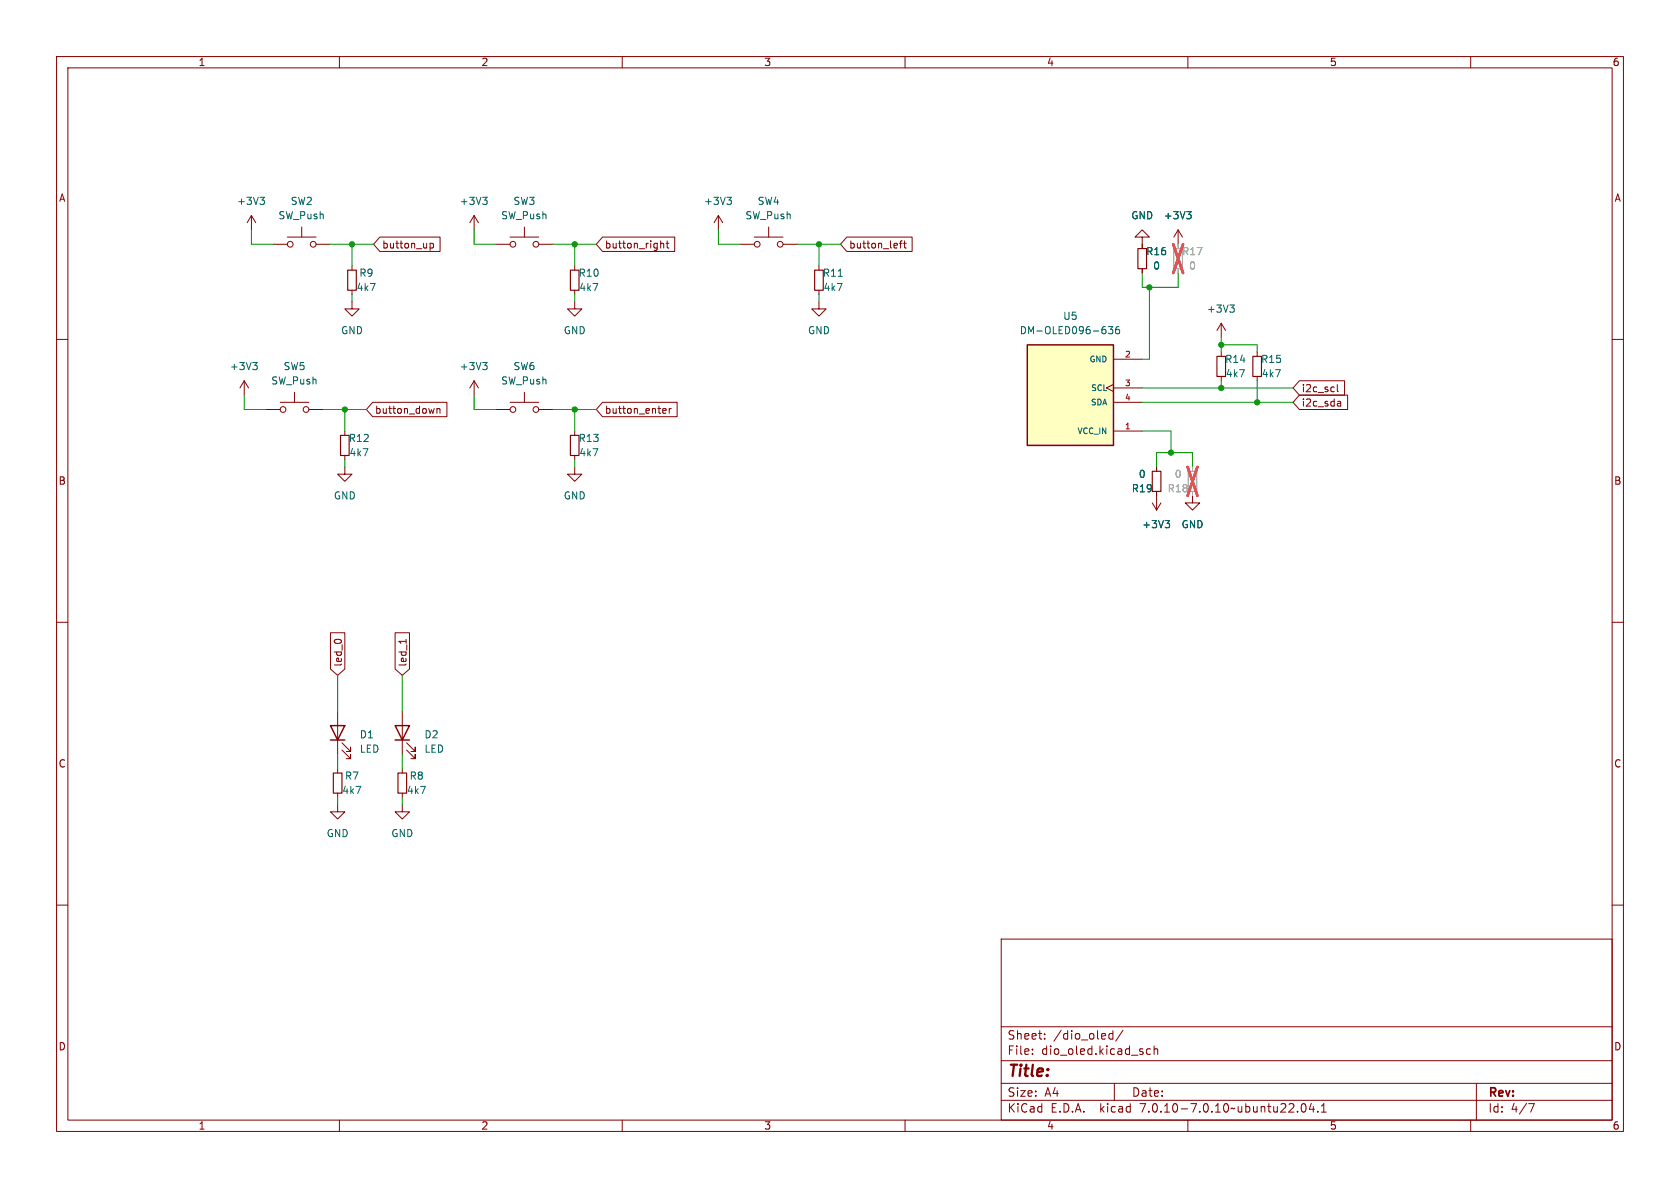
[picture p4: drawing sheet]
<svg xmlns="http://www.w3.org/2000/svg" width="297mm" height="210mm" viewBox="0 0 297 210" stroke-linecap="round" stroke-linejoin="round" font-family="sans-serif">
<g fill="none" stroke="#840000" stroke-width=".18">
<path d="M10 10h277v190h-277zM12 12h273v186h-273zM60 10v2M110 10v2M160 10v2M210 10v2M260 10v2M44.4 38.1l-.7 1.3M44.4 38.1v2.5M44.4 38.1l.8 1.3M83.8 38.1v2.5M83.8 38.1l-.7 1.3"/>
<path d="M83.8 38.1l.8 1.3M127 38.1l-.8 1.3M127 38.1v2.5M127 38.1l.8 1.3M10 60h2M48.3 43.2h2.5M50.8 41.9h5.1M53.3 40.1v1.8M55.9 43.2h2.5M62.2 53.3v1.3h1.3l-1.3 1.3-1.2-1.3h1.2M62.2 47v.8M62.2 51.3v.8"/>
<path d="M67.2 41.9h10.6v2.6h-10.6l-1.2-1.3zM76 43.1l.4-.1 .2 .2-.1 .6h-.5M76 43v1.3M87.6 43.2h2.6M90.2 41.9h5M92.7 40.1v1.8M95.2 43.2h2.6M101.6 53.3v1.3h1.3l-1.3 1.3-1.3-1.3h1.3M101.6 47v.8M101.6 51.3v.8M106.5 41.9h12.8v2.6h-12.8l-1.1-1.3zM116.8 43.1l.2-.1 .3 .1v.8"/>
<path d="M116.8 42.6v1.3M117.8 43h.4M117.9 42.6v1.1l.3 .2M130.8 43.2h2.5M133.3 41.9h5.1M135.9 40.1v1.8M138.4 43.2h2.6M144.8 53.3v1.3h1.2l-1.2 1.3-1.3-1.3h1.3M144.8 47v.8M144.8 51.3v.8M149.7 41.9h11.6v2.6h-11.6l-1.1-1.3zM159 43h.5"/>
<path d="M159.5 42.6l-.3 .2v1.1M159.7 43h.5M159.9 42.6v1.1l.3 .2M201.9 41.9h1.3l-1.3-1.3-1.2 1.3h1.2v2M201.9 47.5v.8M208.3 40.6l-.8 1.3M208.3 40.6v2.6M208.3 40.6l.7 1.3M215.9 57.2l-.8 1.2M215.9 57.2v2.5M215.9 57.2l.8 1.2M285 60h2"/>
<path d="M43.2 67.3l-.8 1.3M43.2 67.3v2.6M43.2 67.3l.7 1.3M47 72.4h2.5M49.5 71.1h5.1M52.1 69.3v1.8M54.6 72.4h2.5M61 76.2v.8M65.9 71.1h13.1v2.6h-13.1l-1.1-1.3zM77.2 72.3l.2-.1 .3 .1 .1 .8M77.2 72.2v.9M83.8 67.3l-.7 1.3"/>
<path d="M83.8 67.3v2.6M83.8 67.3l.8 1.3M87.6 72.4h2.6M90.2 71.1h5M92.7 69.3v1.8M95.2 72.4h2.6M101.6 76.2v.8M106.5 71.1h13.2v2.6h-13.2l-1.1-1.3zM117.3 72.2l.4 .1 .1 .2-.6 .1M117.7 73l-.4 .1M118.3 72.2v.9M118.7 72.2l-.4 .3"/>
<path d="M196.8 67.9l-1.2 .7 1.2 .6M196.8 71.1h5.1M196.8 76.2h5.1M196.8 63.5h5.1M196.8 68.6h5.1M215.9 62.2v.8M215.9 66.5v.8M222.2 62.2v.8M222.2 66.5v.8M229.7 67.3h8v2.6h-8l-1.1-1.3zM229.7 69.8h8.5v2.6h-8.5l-1.1-1.3zM236.4 68v1.1l.2 .2"/>
<path d="M236.6 70.9h.2l.2 .2v.7M237 71.7l-.4 .1M237 71.2l-.4 .1M61 82.6v1.2h1.2l-1.2 1.3-1.3-1.3h1.3M61 80.5v.8M101.6 82.6v1.2h1.3l-1.3 1.3-1.3-1.3h1.3M101.6 80.5v.8M203.7 88.9l.8 1.3M204.5 82.6v.7M204.5 86.9v3.3M205.2 88.9l-.7 1.3M210.8 87.6v1.3h1.3l-1.3 1.3-1.3-1.3h1.3"/>
<path d="M10 110h2M58.4 111.9h2.6v6.4l-1.3 1.1-1.3-1.1zM59.3 113.1h.8M69.8 111.9h2.6v6.4l-1.3 1.1-1.3-1.1zM71.8 113v.7M285 110h2M59.7 125.7v7.7M59.7 135.9v.8M60.5 132.6l1.5 1.5v-.7v.7h-.8M60.5 131.3l1.5 1.5v-.7v.7h-.8M71.1 125.7v7.7M71.1 135.9v.8"/>
<path d="M71.9 132.6l1.5 1.5v-.7v.7h-.8M71.9 131.3l1.5 1.5v-.7v.7h-.8M10 160h2M59.7 142.2v1.3h1.3l-1.3 1.3-1.3-1.3h1.3M59.7 140.2v.8M71.1 142.2v1.3h1.3l-1.3 1.3-1.3-1.3h1.3M71.1 140.2v.8M285 160h2M177 166h108v32h-108zM60 198v2M110 198v2M160 198v2"/>
<path d="M177 194.5h108M177 191.5h108M177 187.5h108M177 181.5h108M182.5 186.3v.1M182.5 185.5v.1M184.7 183.6v.1M184.7 182.8v.1M196 183.4l.3 .3 .4-.1M196.7 182.2v1.5M196.7 182.8l-.4-.1-.3 .3M197 191.5v3"/>
<path d="M198.5 182.1l-1.3 2M203.4 185.5l-.4-.1-.3 .3v.4l.1 .2h.6M204 185.5l.2-.1 .4 .1 .1 .9M204 184.9v1.5M210 198v2M229.4 196.5v.1M230.2 195.2l.2-.1a.81 .81 0 0 1 .6 .6 .81 .81 0 0 1-.3 .8l-.2 .1a.81 .81 0 0 1-.3-1.4zM231.8 195l-.3 1.1h.9M232.2 195.6v1M233 196.5v.1M233.6 196.6h.9M233.6 195.5l.4-.4v1.5"/>
<path d="M260 198v2M261 191.5v6.5M270.2 195.1h1l-.6 1.5"/>
<circle cx="51.3" cy="43.2" r=".51"/>
<circle cx="55.4" cy="43.2" r=".51"/>
<circle cx="90.7" cy="43.2" r=".51"/>
<circle cx="94.7" cy="43.2" r=".51"/>
<circle cx="133.9" cy="43.2" r=".51"/>
<circle cx="137.9" cy="43.2" r=".51"/>
<circle cx="50" cy="72.4" r=".51"/>
<circle cx="54.1" cy="72.4" r=".51"/>
<circle cx="90.7" cy="72.4" r=".51"/>
<circle cx="94.7" cy="72.4" r=".51"/>
</g>
<g fill="none" stroke="#006464" stroke-width=".18">
<path d="M46 34.9h.7l-.4 .5M46.5 35.4l.2 .2v.3l-.2 .2M85.3 34.9h.8l-.4 .5M85.9 35.4l.2 .2v.3l-.2 .2M128.5 34.9h.8l-.4 .5M129.1 35.4l.2 .2v.3l-.2 .2M209.8 37.4h.8l-.4 .5M210.3 37.9l.3 .2v.3l-.3 .3M148.2 48.8h.7M195.2 57.7h.2M195.3 58.2l.2 .3v.3l-.2 .2M195.9 57.7h.8l-.4 .5 .4 .1v.6l-.2 .1-.6-.1"/>
<path d="M197.8 57.7l-.3 .1a.85 .85 0 0 0 0 1.2l.4-.1v-.4l-.2-.3-.4 .1-.1 .2M217.4 53.9h.8l-.4 .5M218 54.4l.2 .2v.3l-.2 .3M44.7 64.1h.8l-.4 .5M45.2 64.6l.3 .2v.3l-.3 .2M85.3 64.1h.8l-.4 .5M85.9 64.6l.2 .2v.3l-.2 .2M206 92h.8l-.5 .5M206.5 92.5l.3 .2v.3l-.3 .3"/>
</g>
<path d="M207.5 43.9h1.5v3.6h-1.5zM210.1 83.3h1.5v3.6h-1.5z" fill="none" stroke="#a1a1a1" stroke-width=".2"/>
<path d="M208.3 43.2v.7M208.3 47.5v.8M210.8 82.6v.7M210.8 86.9v.7" fill="none" stroke="#a1a1a1" stroke-width=".18"/>
<path d="M207.4 43.2l1.7 5.1M209.1 43.2l-1.7 5.1M210 82.6l1.7 5M211.7 82.6l-1.7 5" fill="none" stroke="#eb3a3d" stroke-width=".46"/>
<path d="M61.5 47.8h1.5v3.5h-1.5zM100.8 47.8h1.6v3.5h-1.6zM144 47.8h1.5v3.5h-1.5zM201.2 43.9h1.5v3.6h-1.5zM60.2 77h1.5v3.5h-1.5zM100.8 77h1.6v3.5h-1.6zM215.1 63h1.6v3.5h-1.6zM221.5 63h1.5v3.5h-1.5zM203.7 83.3h1.5v3.6h-1.5zM58.9 136.7h1.6v3.5h-1.6zM70.4 136.7h1.5v3.5h-1.5z" fill="none" stroke="#840000" stroke-width=".2"/>
<path d="M181.6 61h15.2v17.7h-15.2zM58.4 128.3h2.6l-1.3 2.5zM58.4 130.8h2.6M69.8 128.3h2.6l-1.3 2.5zM69.8 130.8h2.6" fill="none" stroke="#840000" stroke-width=".25"/>
<path d="M181.6 61h15.2v17.7h-15.2z" fill="#ffffc2" stroke="#ffffc2" stroke-width=".18"/>
<g fill="none" stroke="#009600" stroke-width=".18">
<path d="M44.4 40.6v2.6h3.9M58.4 43.2h7.6M62.2 43.2v3.8M62.2 52.1v1.2M83.8 40.6v2.6h3.8M97.8 43.2h7.6M101.6 43.2v3.8M101.6 52.1v1.2M127 40.6v2.6h3.8M141 43.2h7.6M144.8 43.2v3.8M144.8 52.1v1.2"/>
<path d="M201.9 48.3v2.5h6.4v-2.5M203.2 50.8v12.7h-1.3M215.9 59.7v2.5M43.2 69.9v2.5h3.8M57.1 72.4h7.7M61 72.4v3.8M83.8 69.9v2.5h3.8M97.8 72.4h7.6M101.6 72.4v3.8M201.9 71.1h26.7M201.9 68.6h26.7M201.9 76.2h5.1v3.8"/>
<path d="M215.9 61h6.3v1.2M215.9 67.3v1.3M222.2 67.3v3.8M61 81.3v1.3M101.6 81.3v1.3M204.5 82.6v-2.6h6.3v2.6M59.7 119.4v6.3M71.1 119.4v6.3M59.7 133.4v2.5M71.1 133.4v2.5M59.7 141v1.2M71.1 141v1.2"/>
</g>
<g fill="#009600" stroke="#009600" stroke-width=".18">
<circle cx="215.9" cy="68.6" r=".46"/>
<circle cx="207" cy="80" r=".46"/>
<circle cx="215.9" cy="61" r=".46"/>
<circle cx="222.2" cy="71.1" r=".46"/>
<circle cx="203.2" cy="50.8" r=".46"/>
<circle cx="62.2" cy="43.2" r=".46"/>
<circle cx="101.6" cy="43.2" r=".46"/>
<circle cx="144.8" cy="43.2" r=".46"/>
<circle cx="61" cy="72.4" r=".46"/>
<circle cx="101.6" cy="72.4" r=".46"/>
</g>
<text font-size="2.8" fill="#840000" x="178" y="190.9">Title:</text>
<g font-size="2.1" fill="#840000">
<text x="178" y="184">Sheet:</text>
<text x="186.2" y="184">/dio_oled/</text>
<text x="178" y="186.7">File:</text>
<text x="184.1" y="186.7">dio_oled.kicad_sch</text>
<text x="178" y="196.9">KiCad</text>
<text x="178" y="194.1">Size:</text>
<text x="184.7" y="194.1">A4</text>
<text x="185.7" y="196.9">E.D.A.</text>
<text x="194.6" y="196.9">kicad</text>
<text x="200" y="194.1">Date:</text>
<text x="201.8" y="196.9">7.0.10-7.0.10~ubuntu22.04.1</text>
<text x="263" y="194.3">Rev:</text>
<text x="263" y="196.9">Id:</text>
<text x="267.1" y="196.9">4/7</text>
</g>
<g font-size="1.8" fill="#840000">
<text x="35" y="11.9">1</text>
<text x="85" y="11.9">2</text>
<text x="135" y="11.9">3</text>
<text x="185" y="11.9">4</text>
<text x="235" y="11.9">5</text>
<text x="285" y="11.9">6</text>
<text x="10.3" y="35.9">A</text>
<text x="285.3" y="35.9">A</text>
<text x="67.5" y="44.1">button_up</text>
<text x="106.8" y="44.1">button_right</text>
<text x="150" y="44.1">button_left</text>
<text x="230" y="69.5">i2c_scl</text>
<text x="66.2" y="73.3">button_down</text>
<text x="106.8" y="73.3">button_enter</text>
<text x="230" y="72.1">i2c_sda</text>
<text x="10.3" y="85.9">B</text>
<text x="285.3" y="85.9">B</text>
<text x="60.6" y="118" transform="rotate(-90 60.6 118)">led_0</text>
<text x="72.1" y="118" transform="rotate(-90 72.1 118)">led_1</text>
<text x="10.3" y="135.9">C</text>
<text x="285.3" y="135.9">C</text>
<text x="10.3" y="185.9">D</text>
<text x="285.3" y="185.9">D</text>
<text x="35" y="199.9">1</text>
<text x="85" y="199.9">2</text>
<text x="135" y="199.9">3</text>
<text x="185" y="199.9">4</text>
<text x="235" y="199.9">5</text>
<text x="285" y="199.9">6</text>
</g>
<g font-size="1.8" fill="#006464">
<text x="41.8" y="36.4">+3V3</text>
<text x="49.1" y="39">SW_Push</text>
<text x="51.3" y="36.4">SW2</text>
<text x="81.2" y="36.4">+3V3</text>
<text x="88.5" y="39">SW_Push</text>
<text x="90.7" y="36.4">SW3</text>
<text x="124.4" y="36.4">+3V3</text>
<text x="131.7" y="39">SW_Push</text>
<text x="133.9" y="36.4">SW4</text>
<text x="199.9" y="39">GND</text>
<text x="205.6" y="39">+3V3</text>
<text x="202.5" y="45.3">R16</text>
<text x="203.8" y="47.9">0</text>
<text x="62.9" y="51.7">4k7</text>
<text x="63.4" y="49.1">R9</text>
<text x="102.2" y="49.1">R10</text>
<text x="102.3" y="51.7">4k7</text>
<text x="145.4" y="49.1">R11</text>
<text x="145.5" y="51.7">4k7</text>
<text x="60.2" y="59.3">GND</text>
<text x="99.6" y="59.3">GND</text>
<text x="142.7" y="59.3">GND</text>
<text x="180.2" y="59.3">DM-OLED096-636</text>
<text x="187.9" y="56.7">U5</text>
<text x="213.3" y="55.5">+3V3</text>
<text x="40.5" y="65.6">+3V3</text>
<text x="50" y="65.6">SW5</text>
<text x="81.2" y="65.6">+3V3</text>
<text x="90.7" y="65.6">SW6</text>
<text x="216.5" y="64.4">R14</text>
<text x="222.8" y="64.4">R15</text>
<text x="47.9" y="68.2">SW_Push</text>
<text x="88.5" y="68.2">SW_Push</text>
<text x="216.6" y="66.9">4k7</text>
<text x="223" y="66.9">4k7</text>
<text x="61.6" y="78.3">R12</text>
<text x="61.7" y="80.9">4k7</text>
<text x="102.2" y="78.3">R13</text>
<text x="102.3" y="80.9">4k7</text>
<text x="58.9" y="88.5">GND</text>
<text x="99.6" y="88.5">GND</text>
<text x="200" y="87.2">R19</text>
<text x="201.2" y="84.7">0</text>
<text x="201.8" y="93.6">+3V3</text>
<text x="208.8" y="93.6">GND</text>
<text x="63.5" y="130.7">D1</text>
<text x="74.9" y="130.7">D2</text>
<text x="63.5" y="133.3">LED</text>
<text x="74.9" y="133.3">LED</text>
<text x="60.4" y="140.6">4k7</text>
<text x="60.9" y="138">R7</text>
<text x="71.8" y="140.6">4k7</text>
<text x="72.3" y="138">R8</text>
<text x="57.7" y="148.2">GND</text>
<text x="69.1" y="148.2">GND</text>
</g>
<g font-size="1.8" fill="#989898">
<text x="208.9" y="45.3">R17</text>
<text x="210.1" y="47.9">0</text>
<text x="206.3" y="87.2">R18</text>
<text x="207.6" y="84.7">0</text>
</g>
<g font-size="1.4" fill="#006464">
<text x="192.5" y="64.2">GND</text>
<text x="192.7" y="71.9">SDA</text>
<text x="192.8" y="69.3">SCL</text>
<text x="190.4" y="76.9">VCC_IN</text>
</g>
<g font-size="1.4" fill="#a90000">
<text x="198.8" y="63.2">2</text>
<text x="198.8" y="68.3">3</text>
<text x="198.8" y="70.9">4</text>
<text x="198.8" y="75.9">1</text>
</g>
</svg>
